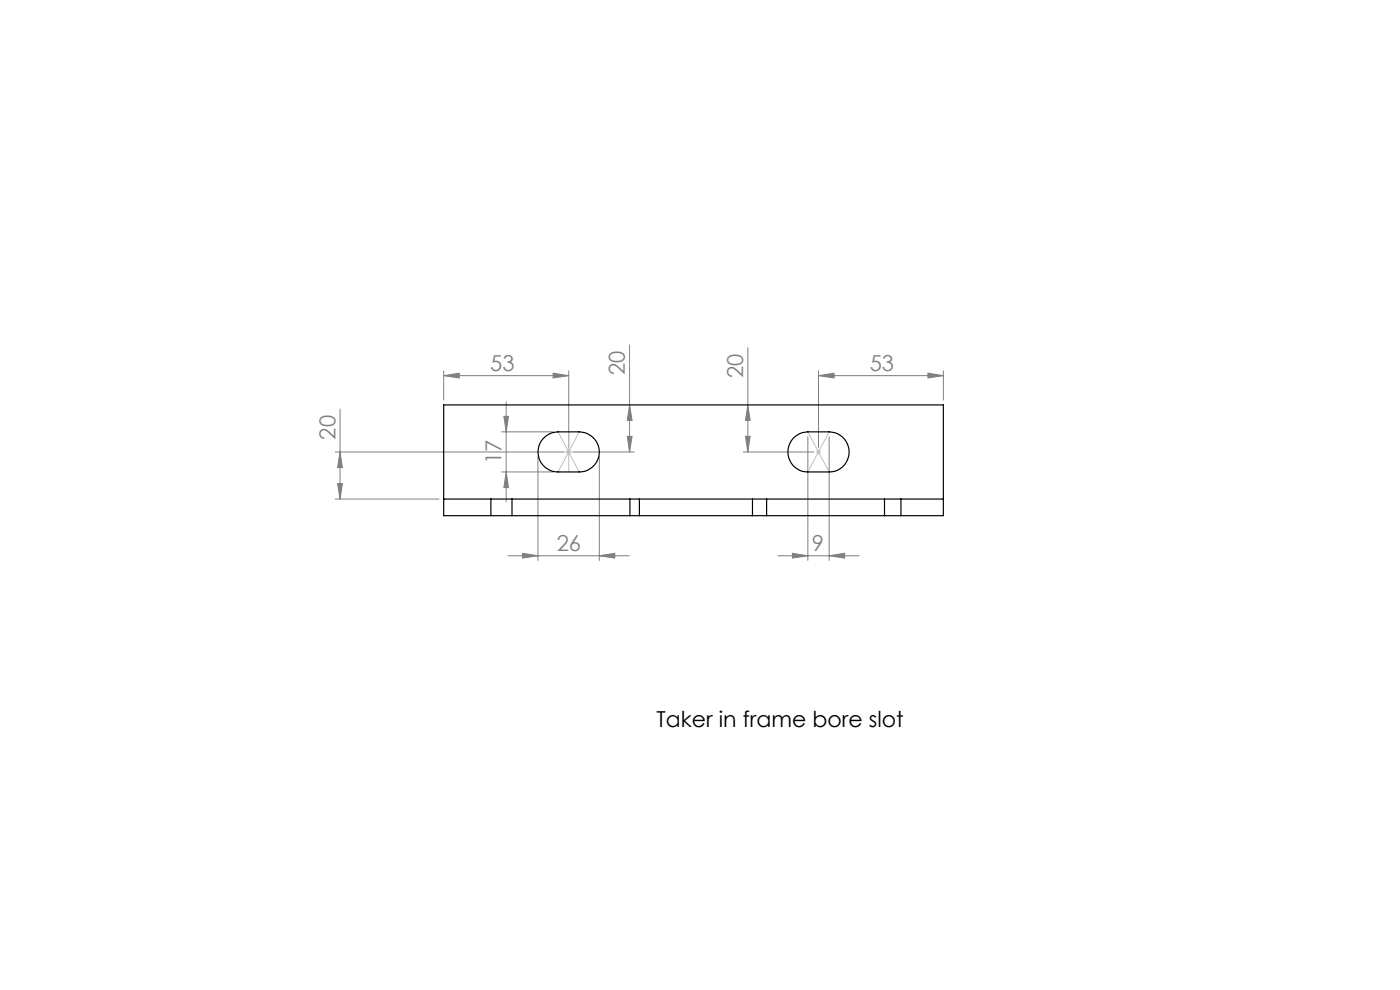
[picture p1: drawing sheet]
<svg xmlns="http://www.w3.org/2000/svg" width="297mm" height="210mm" viewBox="0 0 297 210" stroke-linecap="round" stroke-linejoin="round" font-family="sans-serif">
<g fill="none" stroke="#808080" stroke-width=".21">
<path d="M94.1 79.7l3.3-.5v1zM94.1 78.7v6.2M94.1 79.7h26.5M117.3 79.2l3.3 .5-3.3 .5zM120.6 78.7v16.2M133.6 73.2v22.7M158.6 73.7v22.2M173.6 79.7l3.4-.5v1zM173.6 79.7h26.5M173.6 78.7v16.2M196.9 79.2l3.2 .5-3.2 .5zM200.1 78.7v6.2"/>
<path d="M71.1 95.9h48.5M72.1 95.9l.5 3.3h-1zM72.1 86.8v19.1M106.4 91.6h11M106.9 88.3h1l-.5 3.3zM107.4 85.3v21.2M114.1 96.9v22M121.6 95.9h13M127.1 96.9v22M133.1 92.6h1l-.5 3.3zM133.6 85.9l.5 3.3h-1zM157.7 95.9h14.9"/>
<path d="M158.2 92.6h.9l-.5 3.3zM158.6 85.9l.5 3.3h-.9zM171.4 92.6v26.3M175.9 92.6v26.3M71.1 105.9h22M71.6 102.6h1l-.5 3.3zM106.4 100.1h11M107.4 100.1l.5 3.3h-1zM107.8 117.9h25.7M110.8 117.4l3.3 .5-3.3 .5zM127.1 117.9l3.3-.5v1zM165 117.9h17.2"/>
<path d="M168.1 117.4l3.3 .5-3.3 .5zM175.9 117.9l3.3-.5v1z"/>
</g>
<path d="M114.1 95.9h13M118.4 91.6l4.5 8.5M120.3 95.5l.7 .7M120.6 91.6v8.5M121 95.5l-.7 .7M122.9 91.6l-4.5 8.5M171.4 91.6l4.5 8.5M173.1 95.9h1M173.3 95.5l.7 .7M173.6 95.4v1M174 95.5l-.7 .7M175.9 91.6l-4.5 8.5" fill="none" stroke="#c0c0c0" stroke-width=".21"/>
<g fill="#808080">
<path d="M117.3 79.2l3.3 .5-3.3 .5zM94.1 79.7l3.3-.5v1z"/>
<path d="M173.6 79.7l3.4-.5v1zM196.9 79.2l3.2 .5-3.2 .5zM168.1 117.4l3.3 .5-3.3 .5zM175.9 117.9l3.3-.5v1z"/>
<path d="M127.1 117.9l3.3-.5v1zM110.8 117.4l3.3 .5-3.3 .5z"/>
<path d="M158.2 92.6h.9l-.5 3.3zM158.6 85.9l.5 3.3h-.9zM133.1 92.6h1l-.5 3.3zM133.6 85.9l.5 3.3h-1z"/>
<path d="M72.1 95.9l.5 3.3h-1zM71.6 102.6h1l-.5 3.3z"/>
<path d="M106.9 88.3h1l-.5 3.3zM107.4 100.1l.5 3.3h-1z"/>
</g>
<g fill="none" stroke="#000" stroke-width=".25">
<path d="M115.2 93.1l.4-.4a4.2 4.2 0 0 1 2.8-1.1h4.5a4.3 4.3 0 0 1 4.2 4.3 4.3 4.3 0 0 1-4.2 4.2h-4.5a4.2 4.2 0 0 1-3.9-2.5 4.2 4.2 0 0 1 .7-4.5zM168.6 92.7a4.2 4.2 0 0 1 2.8-1.1h4.5a4.3 4.3 0 0 1 4.2 4.3 4.3 4.3 0 0 1-4.2 4.2h-4.5a4.2 4.2 0 0 1-4-2.7 4.2 4.2 0 0 1 1.2-4.7zM94.1 105.9h14.5M104.1 105.9v3.5M108.6 109.4h25M108.6 105.9h25M108.6 109.4h-14.5v-23.5h106v23.5h-12.5M108.6 105.9v3.5M133.6 105.9v3.5M133.6 109.4h29M133.6 105.9h29M135.6 105.9v3.5"/>
<path d="M159.6 105.9v3.5M162.6 109.4h25M162.6 105.9h25M162.6 105.9v3.5M187.6 105.9h12.5M187.6 105.9v3.5M191.1 105.9v3.5"/>
</g>
<g font-size="4.7" fill="#808080">
<text x="104" y="78.6">53</text>
<text x="132.6" y="79.6" transform="rotate(-90 132.6 79.6)">20</text>
<text x="157.7" y="80.2" transform="rotate(-90 157.7 80.2)">20</text>
<text x="184.5" y="78.6">53</text>
<text x="71.1" y="93.2" transform="rotate(-90 71.1 93.2)">20</text>
<text x="106.4" y="98.4" transform="rotate(-90 106.4 98.4)">17</text>
<text x="118.1" y="116.9">26</text>
<text x="172.2" y="116.9">9</text>
</g>
<text font-size="4.7" x="139.3" y="154.2">Taker in frame bore slot</text>
</svg>
